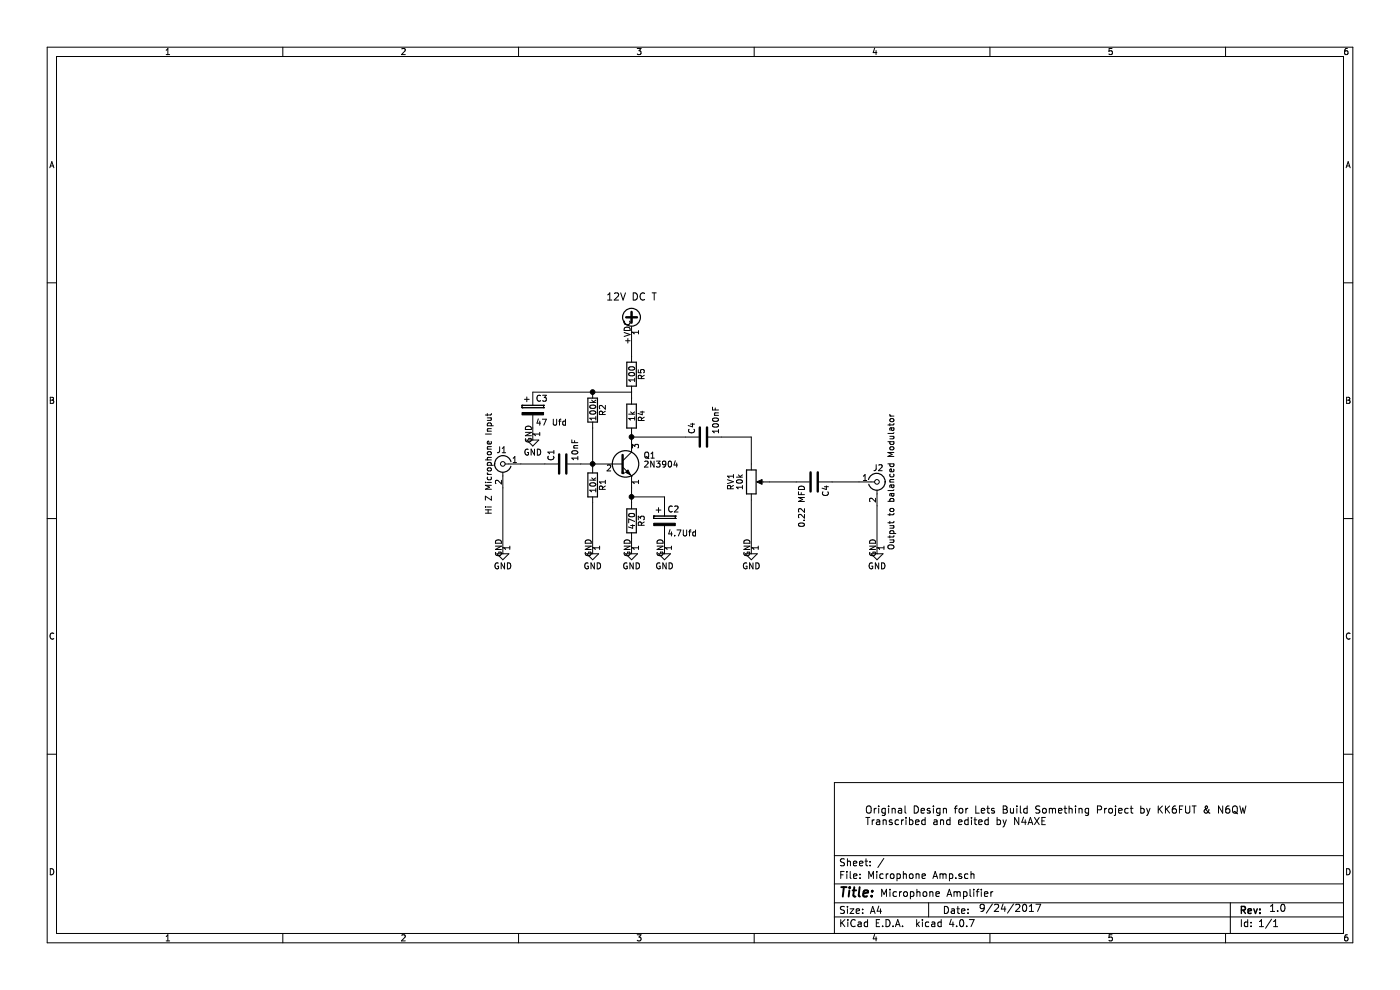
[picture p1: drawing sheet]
EESchema Schematic File Version 2
LIBS:power
LIBS:device
LIBS:switches
LIBS:relays
LIBS:motors
LIBS:transistors
LIBS:conn
LIBS:linear
LIBS:regul
LIBS:74xx
LIBS:cmos4000
LIBS:adc-dac
LIBS:memory
LIBS:xilinx
LIBS:microcontrollers
LIBS:dsp
LIBS:microchip
LIBS:analog_switches
LIBS:motorola
LIBS:texas
LIBS:intel
LIBS:audio
LIBS:interface
LIBS:digital-audio
LIBS:philips
LIBS:display
LIBS:cypress
LIBS:siliconi
LIBS:opto
LIBS:atmel
LIBS:contrib
LIBS:valves
EELAYER 25 0
EELAYER END
$Descr A4 11693 8268
encoding utf-8
Sheet 1 1
Title ""
Date ""
Rev ""
Comp ""
Comment1 ""
Comment2 ""
Comment3 ""
Comment4 ""
$EndDescr
$Comp
L Conn_Coaxial J1
U 1 1
P 4200 3875
F 0 "J1" H 4210 3995 50  0000 C CNN
F 1 "Hi Z Microphone Input" V 4315 3875 50  0000 C CNN
F 2 "" H 4200 3875 50  0001 C CNN
F 3 "" H 4200 3875 50  0001 C CNN
	1    4200 3875
	-1   0    0    -1  
$EndComp
$Comp
L R R1
U 1 1
P 4950 4050
F 0 "R1" V 5030 4050 50  0000 C CNN
F 1 "10k" V 4950 4050 50  0000 C CNN
F 2 "" V 4880 4050 50  0001 C CNN
F 3 "" H 4950 4050 50  0001 C CNN
	1    4950 4050
	1    0    0    -1  
$EndComp
$Comp
L R R2
U 1 1
P 4950 3425
F 0 "R2" V 5030 3425 50  0000 C CNN
F 1 "100k" V 4950 3425 50  0000 C CNN
F 2 "" V 4880 3425 50  0001 C CNN
F 3 "" H 4950 3425 50  0001 C CNN
	1    4950 3425
	1    0    0    -1  
$EndComp
$Comp
L R R4
U 1 1
P 5275 3475
F 0 "R4" V 5355 3475 50  0000 C CNN
F 1 "1k" V 5275 3475 50  0000 C CNN
F 2 "" V 5205 3475 50  0001 C CNN
F 3 "" H 5275 3475 50  0001 C CNN
	1    5275 3475
	1    0    0    -1  
$EndComp
$Comp
L R R5
U 1 1
P 5275 3125
F 0 "R5" V 5355 3125 50  0000 C CNN
F 1 "100" V 5275 3125 50  0000 C CNN
F 2 "" V 5205 3125 50  0001 C CNN
F 3 "" H 5275 3125 50  0001 C CNN
	1    5275 3125
	1    0    0    -1  
$EndComp
$Comp
L R R3
U 1 1
P 5275 4350
F 0 "R3" V 5355 4350 50  0000 C CNN
F 1 "470" V 5275 4350 50  0000 C CNN
F 2 "" V 5205 4350 50  0001 C CNN
F 3 "" H 5275 4350 50  0001 C CNN
	1    5275 4350
	1    0    0    -1  
$EndComp
$Comp
L CP C3
U 1 1
P 4450 3425
F 0 "C3" H 4475 3525 50  0000 L CNN
F 1 "47 Ufd" H 4475 3325 50  0000 L CNN
F 2 "" H 4488 3275 50  0001 C CNN
F 3 "" H 4450 3425 50  0001 C CNN
	1    4450 3425
	1    0    0    -1  
$EndComp
$Comp
L CP C2
U 1 1
P 5550 4350
F 0 "C2" H 5575 4450 50  0000 L CNN
F 1 "4.7Ufd" H 5575 4250 50  0000 L CNN
F 2 "" H 5588 4200 50  0001 C CNN
F 3 "" H 5550 4350 50  0001 C CNN
	1    5550 4350
	1    0    0    -1  
$EndComp
$Comp
L C C4
U 1 1
P 5875 3650
F 0 "C4" H 5900 3750 50  0000 L CNN
F 1 "100nF" H 5900 3550 50  0000 L CNN
F 2 "" H 5913 3500 50  0001 C CNN
F 3 "" H 5875 3650 50  0001 C CNN
	1    5875 3650
	0    -1   -1   0   
$EndComp
$Comp
L C C1
U 1 1
P 4700 3875
F 0 "C1" H 4725 3975 50  0000 L CNN
F 1 "10nF" H 4725 3775 50  0000 L CNN
F 2 "" H 4738 3725 50  0001 C CNN
F 3 "" H 4700 3875 50  0001 C CNN
	1    4700 3875
	0    -1   -1   0   
$EndComp
$Comp
L 2N3904 Q1
U 1 1
P 5175 3875
F 0 "Q1" H 5375 3950 50  0000 L CNN
F 1 "2N3904" H 5375 3875 50  0000 L CNN
F 2 "TO_SOT_Packages_THT:TO-92_Molded_Narrow" H 5375 3800 50  0001 L CIN
F 3 "" H 5175 3875 50  0001 L CNN
	1    5175 3875
	1    0    0    -1  
$EndComp
$Comp
L Conn_Coaxial J2
U 1 1
P 7325 4025
F 0 "J2" H 7335 4145 50  0000 C CNN
F 1 "Output to balanced Modulator" V 7440 4025 50  0000 C CNN
F 2 "" H 7325 4025 50  0001 C CNN
F 3 "" H 7325 4025 50  0001 C CNN
	1    7325 4025
	1    0    0    -1  
$EndComp
Wire Wire Line
	4350 3875 4550 3875
Wire Wire Line
	4850 3875 4975 3875
Wire Wire Line
	5275 4075 5275 4200
Wire Wire Line
	5275 4150 5550 4150
Wire Wire Line
	5550 4150 5550 4200
Connection ~ 5275 4150
Wire Wire Line
	5550 4500 5550 4575
Wire Wire Line
	5275 4500 5275 4575
$Comp
L GND #PWR?
U 1 1
P 5275 4575
F 0 "#PWR?" H 5275 4325 50  0001 C CNN
F 1 "GND" H 5275 4425 50  0000 C CNN
F 2 "" H 5275 4575 50  0001 C CNN
F 3 "" H 5275 4575 50  0001 C CNN
	1    5275 4575
	1    0    0    -1  
$EndComp
$Comp
L GND #PWR?
U 1 1
P 5550 4575
F 0 "#PWR?" H 5550 4325 50  0001 C CNN
F 1 "GND" H 5550 4425 50  0000 C CNN
F 2 "" H 5550 4575 50  0001 C CNN
F 3 "" H 5550 4575 50  0001 C CNN
	1    5550 4575
	1    0    0    -1  
$EndComp
Wire Wire Line
	4950 4200 4950 4575
$Comp
L GND #PWR?
U 1 1
P 4950 4575
F 0 "#PWR?" H 4950 4325 50  0001 C CNN
F 1 "GND" H 4950 4425 50  0000 C CNN
F 2 "" H 4950 4575 50  0001 C CNN
F 3 "" H 4950 4575 50  0001 C CNN
	1    4950 4575
	1    0    0    -1  
$EndComp
Wire Wire Line
	4450 3275 5275 3275
Connection ~ 4950 3275
$Comp
L GND #PWR?
U 1 1
P 4450 3625
F 0 "#PWR?" H 4450 3375 50  0001 C CNN
F 1 "GND" H 4450 3475 50  0000 C CNN
F 2 "" H 4450 3625 50  0001 C CNN
F 3 "" H 4450 3625 50  0001 C CNN
	1    4450 3625
	1    0    0    -1  
$EndComp
Wire Wire Line
	4450 3575 4450 3625
Wire Wire Line
	4950 3575 4950 3900
Connection ~ 4950 3875
Wire Wire Line
	5275 3275 5275 3325
Wire Wire Line
	5275 3625 5275 3675
Wire Wire Line
	5275 3650 5725 3650
Connection ~ 5275 3650
Wire Wire Line
	6025 3650 6275 3650
Wire Wire Line
	6275 3650 6275 3875
$Comp
L POT RV1
U 1 1
P 6275 4025
F 0 "RV1" V 6100 4025 50  0000 C CNN
F 1 "10k" V 6175 4025 50  0000 C CNN
F 2 "" H 6275 4025 50  0001 C CNN
F 3 "" H 6275 4025 50  0001 C CNN
	1    6275 4025
	1    0    0    -1  
$EndComp
Wire Wire Line
	6275 4175 6275 4575
$Comp
L GND #PWR?
U 1 1
P 6275 4575
F 0 "#PWR?" H 6275 4325 50  0001 C CNN
F 1 "GND" H 6275 4425 50  0000 C CNN
F 2 "" H 6275 4575 50  0001 C CNN
F 3 "" H 6275 4575 50  0001 C CNN
	1    6275 4575
	1    0    0    -1  
$EndComp
$Comp
L C C4
U 1 1
P 6800 4025
F 0 "C4" H 6825 4125 50  0000 L CNN
F 1 "0.22 MFD" H 6825 3925 50  0000 L CNN
F 2 "" H 6838 3875 50  0001 C CNN
F 3 "" H 6800 4025 50  0001 C CNN
	1    6800 4025
	0    1    1    0   
$EndComp
Wire Wire Line
	7175 4025 6950 4025
Wire Wire Line
	6650 4025 6425 4025
Wire Wire Line
	5275 2975 5275 2775
$Comp
L +VDC #PWR?
U 1 1
P 5275 2775
F 0 "#PWR?" H 5275 2675 50  0001 C CNN
F 1 "+VDC" H 5275 3025 50  0001 C CNN
F 2 "" H 5275 2775 50  0001 C CNN
F 3 "" H 5275 2775 50  0001 C CNN
F 4 "~" H 5275 2775 60  0001 C CNN "Description"
F 5 "~" H 5275 2775 60  0001 C CNN "MFG"
F 6 "~" H 5275 2775 60  0001 C CNN "MFG PN"
F 7 "~" H 5275 2775 60  0001 C CNN "Source PN"
F 8 "~" H 5275 2775 60  0001 C CNN "Source"
F 9 "~" H 5275 2775 60  0001 C CNN "Package"
F 10 "~" H 5275 2775 60  0001 C CNN "Rating"
F 11 "~" H 5275 2775 60  0001 C CNN "Tolerance"
F 12 "~" H 5275 2775 60  0001 C CNN "Price"
F 13 "12V DC T" H 5275 3075 60  0000 C CNN "Field13"
	1    5275 2775
	1    0    0    -1  
$EndComp
Text Notes 7350 7500 0    60   ~ 0
Microphone Amplifier
Text Notes 8175 7625 0    60   ~ 0
9/24/2017
Text Notes 10600 7625 0    60   ~ 0
1.0
Text Notes 7225 6900 0    60   ~ 0
Original Design for Lets Build Something Project by KK6FUT & N6QW\nTranscribed and edited by N4AXE
$Comp
L GND #PWR?
U 1 1
P 7325 4575
F 0 "#PWR?" H 7325 4325 50  0001 C CNN
F 1 "GND" H 7325 4425 50  0000 C CNN
F 2 "" H 7325 4575 50  0001 C CNN
F 3 "" H 7325 4575 50  0001 C CNN
	1    7325 4575
	1    0    0    -1  
$EndComp
Wire Wire Line
	7325 4225 7325 4575
$Comp
L GND #PWR?
U 1 1
P 4200 4575
F 0 "#PWR?" H 4200 4325 50  0001 C CNN
F 1 "GND" H 4200 4425 50  0000 C CNN
F 2 "" H 4200 4575 50  0001 C CNN
F 3 "" H 4200 4575 50  0001 C CNN
	1    4200 4575
	1    0    0    -1  
$EndComp
Wire Wire Line
	4200 4075 4200 4575
$EndSCHEMATC
